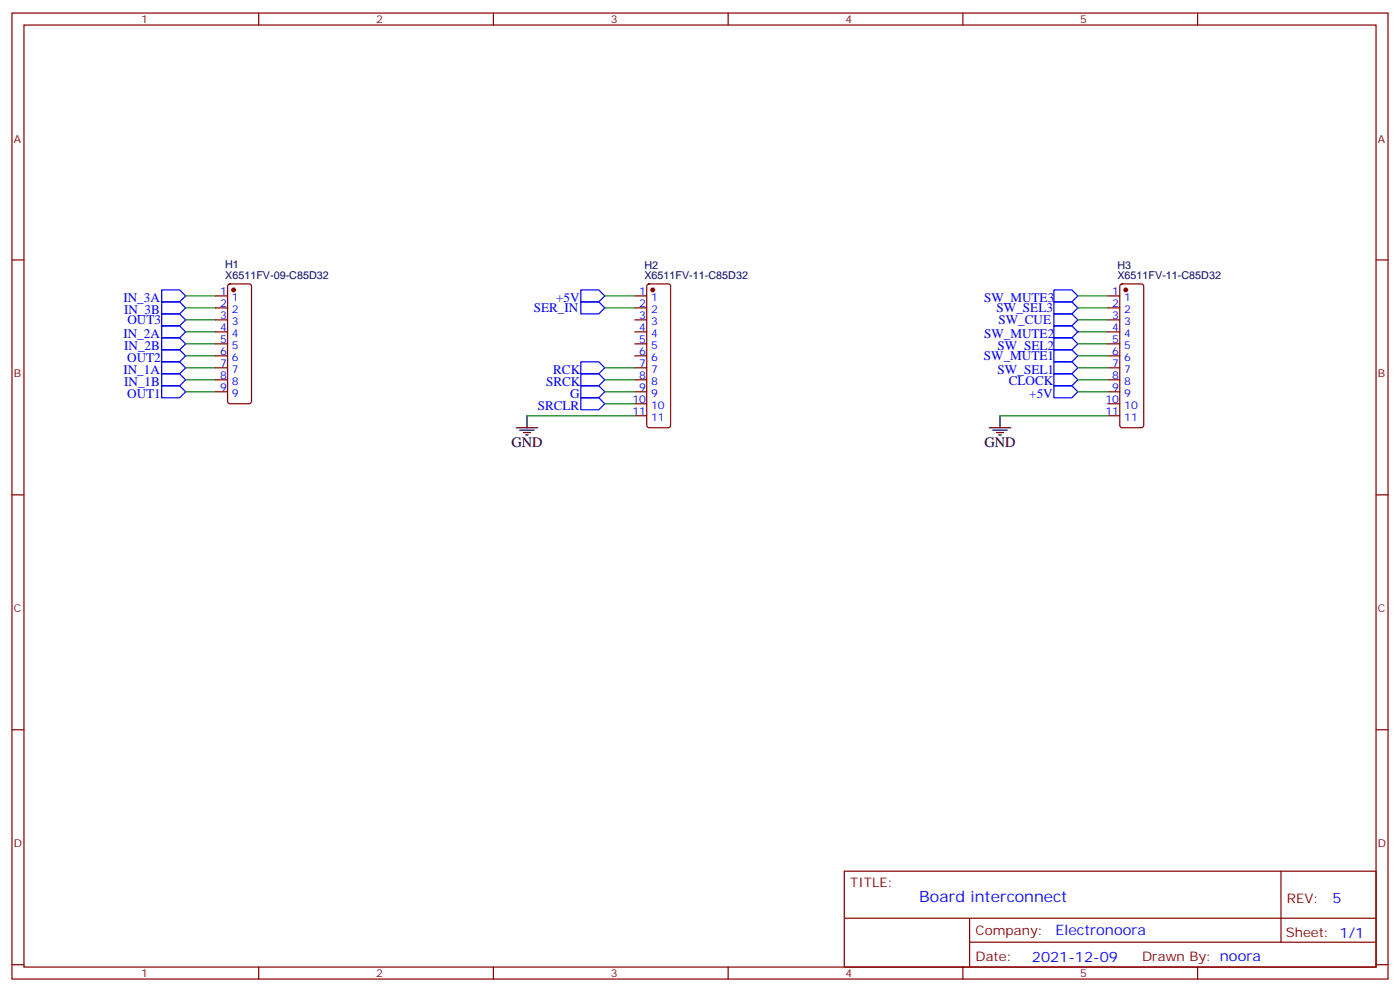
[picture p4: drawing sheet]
<svg xmlns="http://www.w3.org/2000/svg" width="412mm" height="292mm" viewBox="0 0 412 292" stroke-linecap="round" stroke-linejoin="round" font-family="sans-serif">
<g fill="none" stroke="#870000" stroke-width=".35">
<path d="M3.5 3.8h405.4v284.4h-405.4zM7.1 7.4h398.2v277.3h-398.2zM76.2 3.8v3.6M145.3 3.8v3.6M214.5 3.8v3.6M283.6 3.8v3.6M352.8 3.8v3.6M3.5 76.5h3.6M405.3 76.5h3.6M63.5 87.1h3.5M63.5 90.6h3.5M63.5 94.2h3.5"/>
<path d="M63.5 97.7h3.5M67.3 83.8l.4-.2h5.7l.5 .2 .2 .5v33.8l-.3 .5-.4 .3h-5.7l-.5-.3-.2-.5v-33.8zM187 87.1h3.5M187 90.6h3.5M187 94.2h3.5M187 97.7h3.5M190.7 83.8l.5-.2h5.6l.5 .2 .3 .5v40.9l-.3 .5-.5 .2h-5.6l-.5-.2-.2-.5v-40.9zM326.3 87.1h3.5M326.3 90.6h3.5M326.3 94.2h3.5M326.3 97.7h3.5M330.1 83.8l.5-.2h5.6l.5 .2 .2 .5v40.9l-.2 .5-.5 .2h-5.6l-.5-.2-.3-.5v-40.9z"/>
<path d="M63.5 101.2h3.5M63.5 104.7h3.5M63.5 108.3h3.5M63.5 111.8h3.5M63.5 115.3h3.5M187 101.2h3.5M187 104.7h3.5M187 108.3h3.5M187 111.8h3.5M187 115.3h3.5M187 118.9h3.5M326.3 101.2h3.5"/>
<path d="M326.3 104.7h3.5M326.3 108.3h3.5M326.3 111.8h3.5M326.3 115.3h3.5M326.3 118.9h3.5M187 122.4h3.5M326.3 122.4h3.5M3.5 145.7h3.6M405.3 145.7h3.6M3.5 214.8h3.6M405.3 214.8h3.6M248.7 256.4h156.6v28.3h-156.6z"/>
<path d="M377.3 256.5v20.8M248.7 270.3h156.5M285.6 277.3h119.6M285.6 270.3v14.1M3.5 284h3.6M76.2 284.7v3.5M145.3 284.7v3.5M214.5 284.7v3.5M283.6 284.7v3.5M352.8 284.7v3.5M405.3 284h3.6"/>
</g>
<g fill="none" stroke="#00f" stroke-width=".35">
<path d="M47.6 92.4h5.3l1.8 1.8-1.8 1.7h-5.3zM47.6 95.9h5.3l1.8 1.8-1.8 1.7h-5.3zM47.6 85.3h5.3l1.8 1.8-1.8 1.8h-5.3zM47.6 99.4h5.3l1.8 1.8-1.8 1.8h-5.3zM47.6 88.9h5.3l1.8 1.7-1.8 1.8h-5.3zM171.1 85.3h5.3l1.8 1.8-1.8 1.8h-5.3zM171.1 88.9h5.3l1.8 1.7-1.8 1.8h-5.3zM310.4 85.3h5.3l1.8 1.8-1.8 1.8h-5.3zM310.4 99.4h5.3l1.8 1.8-1.8 1.8h-5.3zM310.4 88.9h5.3l1.8 1.7-1.8 1.8h-5.3zM310.4 92.4h5.3l1.8 1.8-1.8 1.7h-5.3zM310.4 95.9h5.3l1.8 1.8-1.8 1.7h-5.3z"/>
<path d="M47.6 113.6h5.3l1.8 1.7-1.8 1.8h-5.3zM47.6 103h5.3l1.8 1.7-1.8 1.8h-5.3zM47.6 106.5h5.3l1.8 1.8-1.8 1.7h-5.3zM47.6 110h5.3l1.8 1.8-1.8 1.8h-5.3zM171.1 110h5.3l1.8 1.8-1.8 1.8h-5.3zM171.1 106.5h5.3l1.8 1.8-1.8 1.7h-5.3zM171.1 113.6h5.3l1.8 1.7-1.8 1.8h-5.3zM171.1 117.1h5.3l1.8 1.8-1.8 1.7h-5.3zM310.4 106.5h5.3l1.8 1.8-1.8 1.7h-5.3zM310.4 110h5.3l1.8 1.8-1.8 1.8h-5.3zM310.4 113.6h5.3l1.8 1.7-1.8 1.8h-5.3zM310.4 103h5.3l1.8 1.7-1.8 1.8h-5.3z"/>
</g>
<g fill="none" stroke="#008700" stroke-width=".35">
<path d="M54.7 87.1h8.8M54.7 97.7h8.8M54.7 90.6h8.8M54.7 94.2h8.8M178.2 87.1h8.8M178.2 90.6h8.8M317.5 87.1h8.8M317.5 97.7h8.8M317.5 90.6h8.8M317.5 94.2h8.8M54.7 101.2h8.8M54.7 104.7h8.8"/>
<path d="M54.7 115.3h8.8M54.7 108.3h8.8M54.7 111.8h8.8M178.2 115.3h8.8M178.2 108.3h8.8M178.2 111.8h8.8M178.2 118.9h8.8M317.5 101.2h8.8M317.5 104.7h8.8M317.5 115.3h8.8M317.5 108.3h8.8M317.5 111.8h8.8"/>
<path d="M155.2 122.4h31.8M294.6 122.4h31.7"/>
</g>
<g fill="#870000" stroke="#870000" stroke-width=".35">
<circle cx="331.6" cy="85.3" r=".53"/>
<circle cx="68.8" cy="85.3" r=".53"/>
<circle cx="192.3" cy="85.3" r=".53"/>
</g>
<path d="M152 125.9h6.4M153.1 126.6h4.2M154.2 127.3h2.1M154.9 128h.7M155.2 122.4v3.5M291.4 125.9h6.3M292.5 126.6h4.2M293.5 127.3h2.1M294.2 128h.7M294.6 122.4v3.5" fill="none" stroke="#000" stroke-width=".35"/>
<text font-size="4.6" fill="#00f" x="270.8" y="265.5">Board interconnect</text>
<g font-size="4.2">
<text x="150.6" y="131.6">GND</text>
<text x="290" y="131.6">GND</text>
</g>
<g font-size="4.2" fill="#00f">
<text x="392.5" y="265.7">5</text>
<text x="310.9" y="275.3">Electronoora</text>
<text x="304" y="283.1">2021-12-09</text>
</g>
<g font-size="3.9" fill="#00f">
<text x="36.3" y="88.9">IN_3A</text>
<text x="163.8" y="88.9">+5V</text>
<text x="289.9" y="88.8">SW_MUTE3</text>
<text x="36.6" y="92.4">IN_3B</text>
<text x="37.5" y="95.4">OUT3</text>
<text x="157.2" y="91.9">SER_IN</text>
<text x="293.6" y="91.9">SW_SEL3</text>
<text x="294.1" y="95.4">SW_CUE</text>
<text x="36.3" y="99.4">IN_2A</text>
<text x="289.9" y="99.4">SW_MUTE2</text>
<text x="36.6" y="103">IN_2B</text>
<text x="37.5" y="106.6">OUT2</text>
<text x="289.8" y="106">SW_MUTE1</text>
<text x="293.9" y="103">SW_SEL2</text>
<text x="36.3" y="110">IN_1A</text>
<text x="36.6" y="113.6">IN_1B</text>
<text x="160.8" y="113.7">SRCK</text>
<text x="162.9" y="110.1">RCK</text>
<text x="293.9" y="110">SW_SEL1</text>
<text x="297.1" y="113.5">CLOCK</text>
<text x="37.5" y="117.1">OUT1</text>
<text x="167.9" y="117.1">G</text>
<text x="303.2" y="117.1">+5V</text>
<text x="158.4" y="120.6">SRCLR</text>
</g>
<g font-size="3.9" fill="#800">
<text x="250.5" y="261">TITLE:</text>
<text x="379.1" y="265.7">REV:</text>
<text x="287.4" y="275.2">Company:</text>
<text x="378.7" y="275.8">Sheet: 1/1</text>
<text x="287.4" y="282.9">Date:</text>
<text x="336.4" y="283">Drawn By: noora</text>
</g>
<g font-size="3.2" fill="#800">
<text x="41.6" y="6.8">1</text>
<text x="110.8" y="6.8">2</text>
<text x="179.9" y="6.8">3</text>
<text x="249.1" y="6.8">4</text>
<text x="318.2" y="6.8">5</text>
<text x="4.1" y="41.9">A</text>
<text x="405.9" y="41.9">A</text>
<text x="4.1" y="111.1">B</text>
<text x="405.9" y="111.1">B</text>
<text x="4.1" y="180.2">C</text>
<text x="405.9" y="180.2">C</text>
<text x="4.1" y="249.4">D</text>
<text x="405.9" y="249.4">D</text>
<text x="41.6" y="287.7">1</text>
<text x="110.8" y="287.7">2</text>
<text x="179.9" y="287.7">3</text>
<text x="249.1" y="287.7">4</text>
<text x="318.2" y="287.7">5</text>
</g>
<g font-size="3.2" fill="#000080">
<text x="66.3" y="82.2">X6511FV-09-C85D32</text>
<text x="66.3" y="79">H1</text>
<text x="189.8" y="82.2">X6511FV-11-C85D32</text>
<text x="189.8" y="79">H2</text>
<text x="329.2" y="82.2">X6511FV-11-C85D32</text>
<text x="329.2" y="79">H3</text>
</g>
<g font-size="3.2" fill="#00f">
<text x="64.8" y="86.7">1</text>
<text x="68.3" y="88.5">1</text>
<text x="188.3" y="86.7">1</text>
<text x="191.8" y="88.5">1</text>
<text x="327.7" y="86.7">1</text>
<text x="331.2" y="88.5">1</text>
<text x="64.8" y="90.3">2</text>
<text x="64.8" y="93.8">3</text>
<text x="68.3" y="92">2</text>
<text x="68.3" y="95.6">3</text>
<text x="188.3" y="90.3">2</text>
<text x="188.3" y="93.8">3</text>
<text x="191.8" y="92">2</text>
<text x="191.8" y="95.6">3</text>
<text x="327.7" y="90.3">2</text>
<text x="327.7" y="93.8">3</text>
<text x="331.2" y="92">2</text>
<text x="331.2" y="95.6">3</text>
<text x="64.8" y="97.3">4</text>
<text x="64.8" y="100.9">5</text>
<text x="68.3" y="99.1">4</text>
<text x="188.3" y="97.3">4</text>
<text x="188.3" y="100.9">5</text>
<text x="191.8" y="99.1">4</text>
<text x="327.7" y="97.3">4</text>
<text x="327.7" y="100.9">5</text>
<text x="331.2" y="99.1">4</text>
<text x="64.8" y="104.4">6</text>
<text x="64.8" y="107.9">7</text>
<text x="68.3" y="102.6">5</text>
<text x="68.3" y="106.2">6</text>
<text x="188.3" y="104.4">6</text>
<text x="188.3" y="107.9">7</text>
<text x="191.8" y="102.6">5</text>
<text x="191.8" y="106.2">6</text>
<text x="327.7" y="104.4">6</text>
<text x="327.7" y="107.9">7</text>
<text x="331.2" y="102.6">5</text>
<text x="331.2" y="106.2">6</text>
<text x="64.8" y="111.4">8</text>
<text x="68.3" y="109.7">7</text>
<text x="68.3" y="113.2">8</text>
<text x="188.3" y="111.4">8</text>
<text x="191.8" y="109.7">7</text>
<text x="191.8" y="113.2">8</text>
<text x="327.7" y="111.4">8</text>
<text x="331.2" y="109.7">7</text>
<text x="331.2" y="113.2">8</text>
<text x="64.8" y="115">9</text>
<text x="68.3" y="116.7">9</text>
<text x="186.3" y="118.5">10</text>
<text x="188.3" y="115">9</text>
<text x="191.8" y="116.7">9</text>
<text x="325.6" y="118.5">10</text>
<text x="327.7" y="115">9</text>
<text x="331.2" y="116.7">9</text>
<text x="186.3" y="122">11</text>
<text x="191.8" y="120.3">10</text>
<text x="191.8" y="123.8">11</text>
<text x="325.6" y="122">11</text>
<text x="331.2" y="120.3">10</text>
<text x="331.2" y="123.8">11</text>
</g>
</svg>
